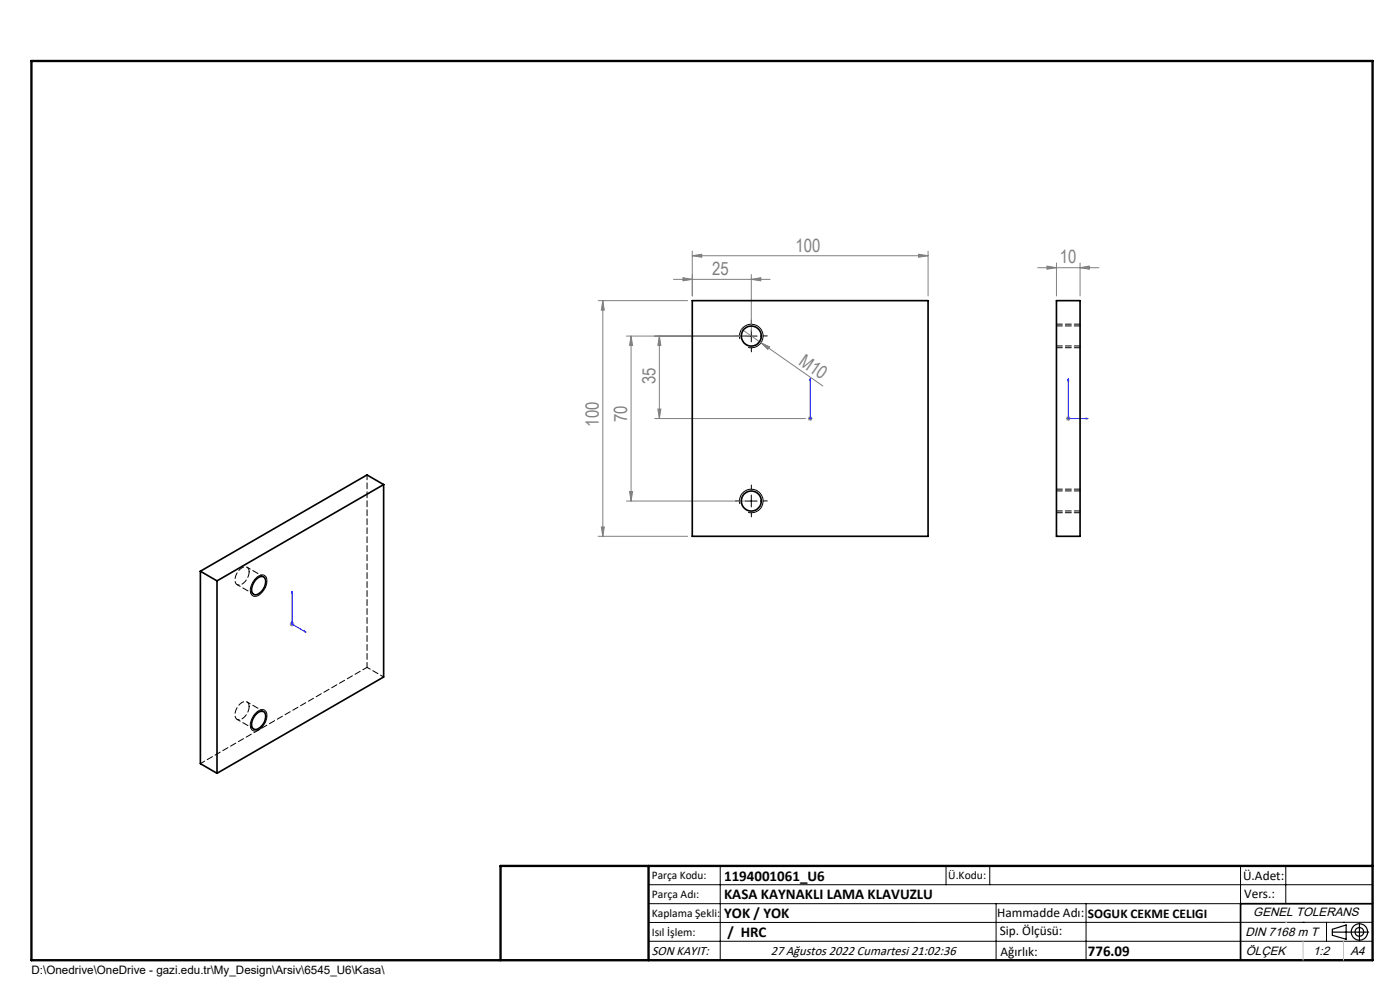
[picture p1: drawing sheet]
<svg xmlns="http://www.w3.org/2000/svg" width="297mm" height="210mm" viewBox="0 0 297 210" stroke-linecap="round" stroke-linejoin="round" font-family="sans-serif">
<g fill="none" stroke="#000" stroke-width=".21">
<path d="M157 71.9a2.5 2.5 0 0 1 2.1-3.1 2.5 2.5 0 0 1 2.8 2.7 2.5 2.5 0 0 1-3.2 2.2M158.1 71.3h2.5M159.4 70v2.5M157 106.9a2.5 2.5 0 0 1 2.1-3.1 2.5 2.5 0 0 1 2.8 2.7 2.5 2.5 0 0 1-3.2 2.2M158.1 106.3h2.5M159.4 105v2.5M54 122.9a1.77 1.77 0 0 1 2.2-.8 2.64 2.64 0 0 1-.6 3.6 1.41 1.41 0 0 1-2.3 .3 2.89 2.89 0 0 1 .7-3.1zM54 151.5a1.77 1.77 0 0 1 2.2-.8 2.64 2.64 0 0 1-.6 3.5 1.44 1.44 0 0 1-2.3 .4 2.94 2.94 0 0 1 .7-3.1zM137.6 187.7h153.6M137.6 191.7h153.6M137.6 199.7h153.6M152.8 183.7v20"/>
<path d="M200.7 183.7v4M210 183.7v4M211.3 191.7v12M230.4 191.7v12M263.2 183.7v20M272.8 183.7v8M276.4 195.6h.1M281.4 195.6v4.1M285 195.6h.1M291.2 195.6l-153.6 .1"/>
</g>
<g fill="none" stroke="#000" stroke-width=".25">
<path d="M282.6 197.7h7.8M282.6 197.1l3-.9v3l-3-.8zM288.4 195.8v3.8M106.2 203.7h185"/>
<circle cx="288.4" cy="197.7" r="1.74"/>
<circle cx="288.4" cy="197.7" r=".93"/>
</g>
<path d="M171.9 88.7v.2zM171.9 80.4v.4v-.4M171.9 88.8h.1M171.9 80.4v8.4M226.6 80.4l.1 .4h-.2zM226.6 80.4v8.4h4.2M230.4 88.7l.4 .1-.4 .1zM61.9 125.5l.1 .4-.1-.1zM61.9 125.5v6.9l3 1.7M64.6 133.8l.3 .3-.3-.1z" fill="none" stroke="#00f" stroke-width=".21"/>
<g fill="none" stroke="#808080" stroke-width=".21">
<path d="M142.9 59.3h20.5M144.9 58.9l2 .4-2 .3zM146.9 54.2l2-.3v.7zM146.9 53.3v9.5M146.9 54.2h50M159.4 59.3l2-.4v.7zM159.4 58.2v12.1M194.9 53.9l2 .3-2 .4zM196.9 53.3v9.5M220.1 56.8h13M222.1 56.4l2 .4-2 .3zM224.1 55.8v7"/>
<path d="M229.1 56.8l2-.4v.7zM229.1 55.8v7M126.9 63.8h19M127.9 63.8l.3 2h-.6zM127.9 63.8v50M132.9 71.3h25.5M133.9 71.3l.3 2h-.6zM133.9 71.3v35M139.9 71.3l.3 2h-.6zM139.9 71.3v17.5M157.3 69.8l4.1 2.9M161.4 72.7l1.9 .9-.4 .5z"/>
<path d="M161.4 72.7l13.2 9.2M138.9 88.8h32M139.6 86.8h.6l-.3 2zM171.4 88.8h1M171.5 88.4l.7 .7M171.9 88.3v1M172.2 88.4l-.7 .7M226.1 88.8h1M226.3 88.4l.7 .7M226.6 88.3v1M227 88.4l-.7 .7M126.9 113.8h19"/>
<path d="M127.6 111.8h.6l-.3 2zM132.9 106.3h25.5M133.6 104.3h.6l-.3 2zM61.5 132.4h.9M61.6 132l.7 .7M61.9 131.9v1M62.3 132l-.7 .7"/>
</g>
<path d="M156.9 71.3h-.9M159.4 68.8v-.9M159.4 73.8v.8M161.9 71.3h.9M156.9 106.3h-.9M159.4 103.8v-.9M159.4 108.8v.8M161.9 106.3h.9" fill="none" stroke="#000" stroke-width=".21" stroke-dasharray="15.2 1.3 1.3 1.3"/>
<path d="M224.1 73.8h5M229.1 68.8h-5M224.1 108.8h5M229.1 103.8h-5" fill="none" stroke="#000" stroke-width=".21" stroke-dasharray="1.3 .6"/>
<path d="M291.2 191.7h-28v12" fill="none" stroke="#000" stroke-width=".35"/>
<path d="M6.7 12.9h284.5v190.8h-284.5zM137.6 183.7v20M291.2 183.7h-185v20" fill="none" stroke="#000" stroke-width=".5"/>
<path d="M276.4 199.7v4M285 199.7v4" fill="none" stroke="#c0c0c0" stroke-width=".21"/>
<path d="M272.8 195.6h.1" fill="none" stroke="#c0c0c0" stroke-width=".25"/>
<g fill="#00f">
<path d="M171.9 88.7v.2zM171.9 80.4v.4z"/>
<path d="M64.6 133.8l.3 .3-.3-.1zM61.9 125.5l.1 .4-.1-.1z"/>
<path d="M230.4 88.7l.4 .1-.4 .1zM226.6 80.4l.1 .4h-.2z"/>
</g>
<g fill="#808080">
<path d="M161.4 72.7l1.9 .9-.4 .5z"/>
<path d="M194.9 53.9l2 .3-2 .4zM146.9 54.2l2-.3v.7zM229.1 56.8l2-.4v.7zM222.1 56.4l2 .4-2 .3z"/>
<path d="M159.4 59.3l2-.4v.7zM144.9 58.9l2 .4-2 .3z"/>
<path d="M127.9 63.8l.3 2h-.6zM127.6 111.8h.6l-.3 2zM139.9 71.3l.3 2h-.6zM139.6 86.8h.6l-.3 2zM133.9 71.3l.3 2h-.6zM133.6 104.3h.6l-.3 2z"/>
</g>
<g fill="none" stroke="#000" stroke-width=".35">
<path d="M146.9 63.8h50v50h-50zM224.1 63.8h5v50h-5zM81.4 102.8v40.8l-35.4 20.4M81.4 102.8l-35.4 20.4M81.4 102.8l-3.5-2.1-35.4 20.5M42.5 121.2l3.5 2M42.5 121.2v40.8l3.5 2M46 123.2v40.8M54.2 123a1.29 1.29 0 0 1 2-.4 2.83 2.83 0 0 1-2 3.6 1.31 1.31 0 0 1-.6-2.1zM54.5 151.4a1.04 1.04 0 0 1 1.3-.5 1.04 1.04 0 0 1 .5 1.4 2.7 2.7 0 0 1-2.3 2.4 1.86 1.86 0 0 1 0-2.8z"/>
<circle cx="159.4" cy="71.3" r="2.12"/>
<circle cx="159.4" cy="106.3" r="2.12"/>
</g>
<path d="M224.1 73.4h5M229.1 69.1h-5M224.1 108.4h5M229.1 104.1h-5M52.9 121.3a.94 .94 0 0 0-.6-1 .94 .94 0 0 0-1.1 .2 2.85 2.85 0 0 0-1.1 3.3 1.29 1.29 0 0 0 1.9-.5l.6-1 .3-1M52.9 149.9a.94 .94 0 0 0-.6-1 .94 .94 0 0 0-1.1 .2 2.85 2.85 0 0 0-1.1 3.3 1.29 1.29 0 0 0 1.9-.5l.6-1 .3-1" fill="none" stroke="#000" stroke-width=".21" stroke-dasharray="1.3 .6"/>
<path d="M77.9 141.6v-40.9M42.5 162l35.4-20.4" fill="none" stroke="#000" stroke-width=".21" stroke-dasharray="1.3 .6" stroke-dashoffset=".2"/>
<path d="M50.3 124l3.5 2M55.9 122.4l-3.5-2.1M50.3 152.6l3.5 2M55.9 150.9l-3.5-2M81.4 143.6l-3.5-2" fill="none" stroke="#000" stroke-width=".21" stroke-dasharray="1.3 .6" stroke-dashoffset=".5"/>
<g font-size="3.9" fill="#808080">
<text x="168.8" y="53.4">100</text>
<text x="151" y="58.4">25</text>
<text x="224.9" y="55.9">10</text>
<text x="169.3" y="77.1" transform="rotate(35 169.3 77.1)">M10</text>
<text x="139" y="81.4" transform="rotate(-90 139 81.4)">35</text>
<text x="133" y="89.6" transform="rotate(-90 133 89.6)">70</text>
<text x="127" y="90.5" transform="rotate(-90 127 90.5)">100</text>
</g>
<g font-size="3.2">
<text x="153.6" y="190.8">KASA KAYNAKLI LAMA KLAVUZLU</text>
<text x="153.6" y="186.8">1194001061_U6</text>
<text x="153.6" y="194.8">YOK / YOK</text>
<text x="154.3" y="198.8">/ HRC</text>
<text x="230.8" y="202.8">776.09</text>
</g>
<g font-size="2.8">
<text x="263.7" y="186.7">Ü.Adet:</text>
<text x="263.9" y="190.5">Vers.:</text>
<text x="211.5" y="194.5">Hammadde Adı:</text>
<text x="230.8" y="194.7">SOGUK CEKME CELIGI</text>
<text x="138.3" y="202.6">SON KAYIT:</text>
<text x="163.5" y="202.6">27 Ağustos 2022 Cumartesi 21:02:36</text>
<text x="212.1" y="198.4">Sip. Ölçüsü:</text>
<text x="212.2" y="202.7">Ağırlık:</text>
</g>
<g font-size="2.6">
<text x="265.9" y="194.4">GENEL TOLERANS</text>
<text x="264.2" y="198.5">DIN 7168 m T</text>
<text x="264.3" y="202.6">ÖLÇEK</text>
<text x="278.5" y="202.6">1:2</text>
<text x="286.5" y="202.6">A4</text>
</g>
<g font-size="2.5">
<text x="138.3" y="186.4">Parça Kodu:</text>
<text x="138.3" y="190.5">Parça Adı:</text>
<text x="201.2" y="186.5">Ü.Kodu:</text>
<text x="138.3" y="194.5">Kaplama Şekli:</text>
<text x="138.3" y="198.6">Isıl İşlem:</text>
<text x="6.7" y="206.7">D:\Onedrive\OneDrive - gazi.edu.tr\My_Design\Arsiv\6545_U6\Kasa\</text>
</g>
</svg>
